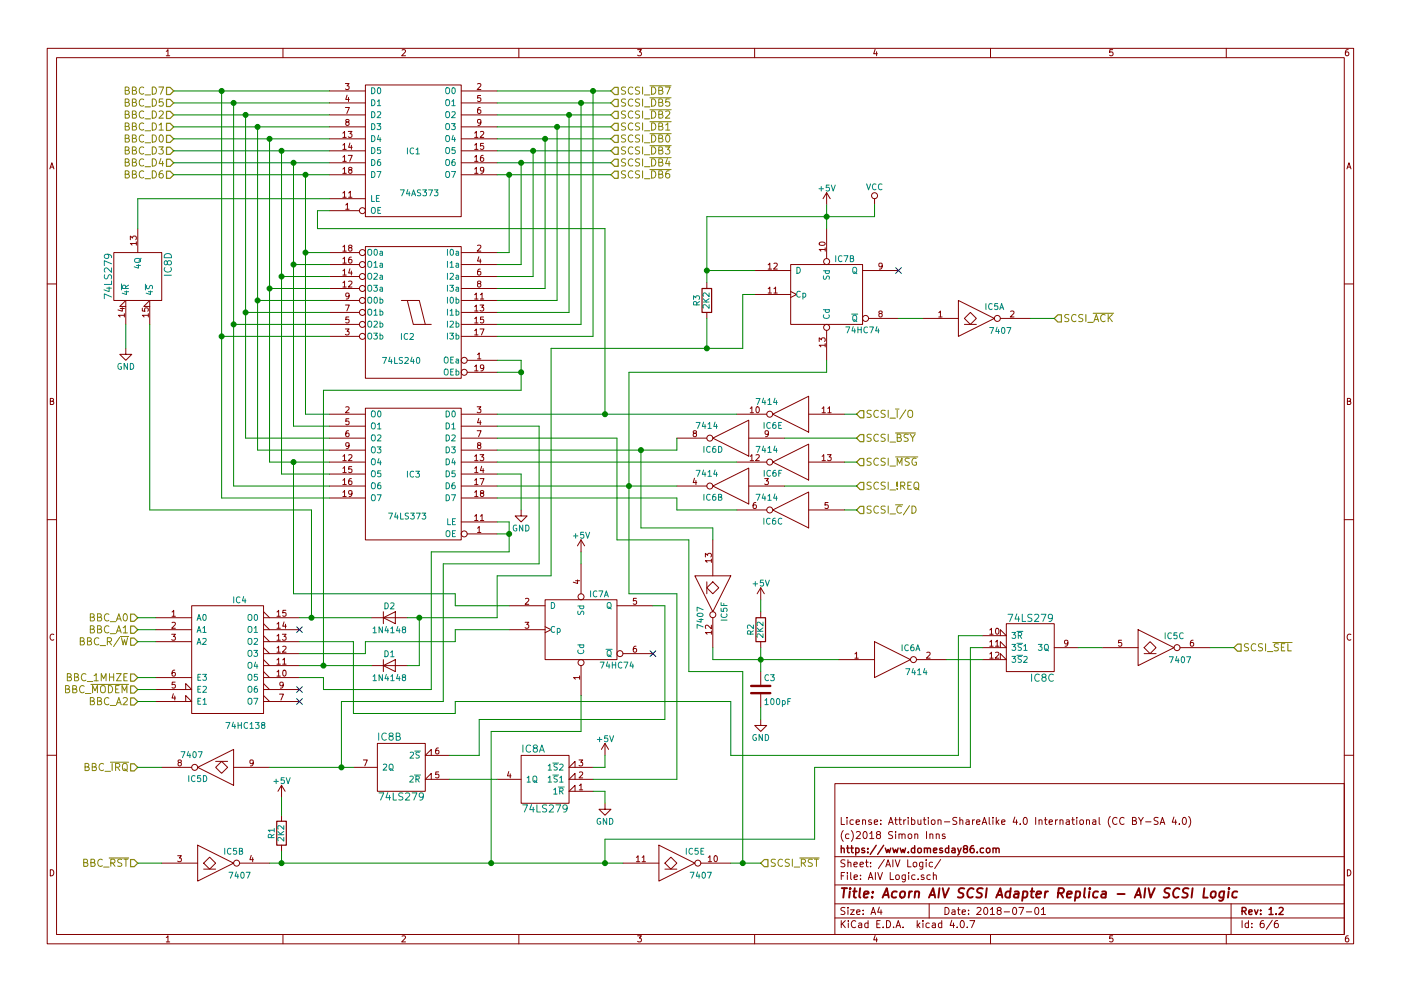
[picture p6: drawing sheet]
EESchema Schematic File Version 2
LIBS:power
LIBS:device
LIBS:switches
LIBS:relays
LIBS:motors
LIBS:transistors
LIBS:conn
LIBS:linear
LIBS:regul
LIBS:74xx
LIBS:cmos4000
LIBS:adc-dac
LIBS:memory
LIBS:xilinx
LIBS:microcontrollers
LIBS:dsp
LIBS:microchip
LIBS:analog_switches
LIBS:motorola
LIBS:texas
LIBS:intel
LIBS:audio
LIBS:interface
LIBS:digital-audio
LIBS:philips
LIBS:display
LIBS:cypress
LIBS:siliconi
LIBS:opto
LIBS:atmel
LIBS:contrib
LIBS:valves
LIBS:74xgxx
LIBS:ac-dc
LIBS:actel
LIBS:allegro
LIBS:Altera
LIBS:analog_devices
LIBS:battery_management
LIBS:bbd
LIBS:bosch
LIBS:brooktre
LIBS:cmos_ieee
LIBS:dc-dc
LIBS:diode
LIBS:elec-unifil
LIBS:ESD_Protection
LIBS:ftdi
LIBS:gennum
LIBS:graphic
LIBS:graphic_symbols
LIBS:hc11
LIBS:infineon
LIBS:intersil
LIBS:ir
LIBS:Lattice
LIBS:leds
LIBS:LEM
LIBS:logic_programmable
LIBS:logo
LIBS:maxim
LIBS:mechanical
LIBS:microchip_dspic33dsc
LIBS:microchip_pic10mcu
LIBS:microchip_pic12mcu
LIBS:microchip_pic16mcu
LIBS:microchip_pic18mcu
LIBS:microchip_pic24mcu
LIBS:microchip_pic32mcu
LIBS:modules
LIBS:motor_drivers
LIBS:msp430
LIBS:nordicsemi
LIBS:nxp
LIBS:nxp_armmcu
LIBS:onsemi
LIBS:Oscillators
LIBS:Power_Management
LIBS:powerint
LIBS:pspice
LIBS:references
LIBS:rfcom
LIBS:RFSolutions
LIBS:sensors
LIBS:silabs
LIBS:stm8
LIBS:stm32
LIBS:supertex
LIBS:transf
LIBS:triac_thyristor
LIBS:ttl_ieee
LIBS:video
LIBS:wiznet
LIBS:Worldsemi
LIBS:Xicor
LIBS:zetex
LIBS:Zilog
LIBS:AIV SCSI Library
LIBS:Acorn AIV SCSI Adapter-cache
EELAYER 25 0
EELAYER END
$Descr A4 11693 8268
encoding utf-8
Sheet 6 6
Title "Acorn AIV SCSI Adapter Replica - AIV SCSI Logic"
Date "2018-07-01"
Rev "1.2"
Comp "https://www.domesday86.com"
Comment1 "(c)2018 Simon Inns"
Comment2 "License: Attribution-ShareAlike 4.0 International (CC BY-SA 4.0)"
Comment3 ""
Comment4 ""
$EndDescr
$Comp
L 74LS373 IC1
U 1 1
P 3450 1250
F 0 "IC1" H 3450 1250 50  0000 C CNN
F 1 "74AS373" H 3500 900 50  0000 C CNN
F 2 "Housings_DIP:DIP-20_W7.62mm" H 3450 1250 50  0001 C CNN
F 3 "" H 3450 1250 50  0001 C CNN
	1    3450 1250
	1    0    0    -1  
$EndComp
$Comp
L 74LS240 IC2
U 1 1
P 3450 2600
F 0 "IC2" H 3500 2400 50  0000 C CNN
F 1 "74LS240" H 3550 2200 50  0000 C CNN
F 2 "Housings_DIP:DIP-20_W7.62mm" H 3450 2600 50  0001 C CNN
F 3 "" H 3450 2600 50  0001 C CNN
	1    3450 2600
	-1   0    0    -1  
$EndComp
$Comp
L 74LS373 IC3
U 1 1
P 3450 3950
F 0 "IC3" H 3450 3950 50  0000 C CNN
F 1 "74LS373" H 3500 3600 50  0000 C CNN
F 2 "Housings_DIP:DIP-20_W7.62mm" H 3450 3950 50  0001 C CNN
F 3 "" H 3450 3950 50  0001 C CNN
	1    3450 3950
	-1   0    0    -1  
$EndComp
$Comp
L 74LS138 IC4
U 1 1
P 1900 5500
F 0 "IC4" H 2000 6000 50  0000 C CNN
F 1 "74HC138" H 2050 4951 50  0000 C CNN
F 2 "Housings_DIP:DIP-16_W7.62mm" H 1900 5500 50  0001 C CNN
F 3 "" H 1900 5500 50  0001 C CNN
	1    1900 5500
	1    0    0    -1  
$EndComp
$Comp
L 74LS279 IC?
U 4 1
P 1150 2300
AR Path="/5AE4D25C" Ref="IC?"  Part="4" 
AR Path="/5AE4C835/5AE4D25C" Ref="IC8"  Part="4" 
F 0 "IC8" H 1250 2050 60  0000 C CNN
F 1 "74LS279" H 1150 2550 60  0000 C CNN
F 2 "Housings_DIP:DIP-16_W7.62mm" H 1350 2150 60  0001 C CNN
F 3 "" H 1350 2150 60  0001 C CNN
	4    1150 2300
	0    -1   -1   0   
$EndComp
$Comp
L 74LS279 IC?
U 3 1
P 8600 5400
AR Path="/5AE4D263" Ref="IC?"  Part="3" 
AR Path="/5AE4C835/5AE4D263" Ref="IC8"  Part="3" 
F 0 "IC8" H 8700 5150 60  0000 C CNN
F 1 "74LS279" H 8600 5650 60  0000 C CNN
F 2 "Housings_DIP:DIP-16_W7.62mm" H 8800 5250 60  0001 C CNN
F 3 "" H 8800 5250 60  0001 C CNN
	3    8600 5400
	1    0    0    -1  
$EndComp
$Comp
L 74LS279 IC?
U 2 1
P 3350 6400
AR Path="/5AE4D26A" Ref="IC?"  Part="2" 
AR Path="/5AE4C835/5AE4D26A" Ref="IC8"  Part="2" 
F 0 "IC8" H 3450 6150 60  0000 C CNN
F 1 "74LS279" H 3350 6650 60  0000 C CNN
F 2 "Housings_DIP:DIP-16_W7.62mm" H 3550 6250 60  0001 C CNN
F 3 "" H 3550 6250 60  0001 C CNN
	2    3350 6400
	-1   0    0    1   
$EndComp
$Comp
L 74LS279 IC?
U 1 1
P 4550 6500
AR Path="/5AE4D271" Ref="IC?"  Part="1" 
AR Path="/5AE4C835/5AE4D271" Ref="IC8"  Part="1" 
F 0 "IC8" H 4650 6250 60  0000 C CNN
F 1 "74LS279" H 4550 6750 60  0000 C CNN
F 2 "Housings_DIP:DIP-16_W7.62mm" H 4750 6350 60  0001 C CNN
F 3 "" H 4750 6350 60  0001 C CNN
	1    4550 6500
	-1   0    0    1   
$EndComp
$Comp
L 74LS07 IC5
U 6 1
P 5950 4950
F 0 "IC5" H 6100 5050 50  0000 C CNN
F 1 "7407" H 6150 4850 50  0000 C CNN
F 2 "Housings_DIP:DIP-14_W7.62mm" H 5950 4950 50  0001 C CNN
F 3 "" H 5950 4950 50  0001 C CNN
	6    5950 4950
	0    1    1    0   
$EndComp
$Comp
L 74LS07 IC5
U 5 1
P 5650 7200
F 0 "IC5" H 5800 7300 50  0000 C CNN
F 1 "7407" H 5850 7100 50  0000 C CNN
F 2 "Housings_DIP:DIP-14_W7.62mm" H 5650 7200 50  0001 C CNN
F 3 "" H 5650 7200 50  0001 C CNN
	5    5650 7200
	1    0    0    -1  
$EndComp
$Comp
L 74LS07 IC5
U 4 1
P 1800 6400
F 0 "IC5" H 1950 6500 50  0000 C CNN
F 1 "7407" H 2000 6300 50  0000 C CNN
F 2 "Housings_DIP:DIP-14_W7.62mm" H 1800 6400 50  0001 C CNN
F 3 "" H 1800 6400 50  0001 C CNN
	4    1800 6400
	-1   0    0    1   
$EndComp
$Comp
L 74LS07 IC5
U 3 1
P 9650 5400
F 0 "IC5" H 9800 5500 50  0000 C CNN
F 1 "7407" H 9850 5300 50  0000 C CNN
F 2 "Housings_DIP:DIP-14_W7.62mm" H 9650 5400 50  0001 C CNN
F 3 "" H 9650 5400 50  0001 C CNN
	3    9650 5400
	1    0    0    -1  
$EndComp
$Comp
L 74LS07 IC5
U 2 1
P 1800 7200
F 0 "IC5" H 1950 7300 50  0000 C CNN
F 1 "7407" H 2000 7100 50  0000 C CNN
F 2 "Housings_DIP:DIP-14_W7.62mm" H 1800 7200 50  0001 C CNN
F 3 "" H 1800 7200 50  0001 C CNN
	2    1800 7200
	1    0    0    -1  
$EndComp
$Comp
L 74LS07 IC5
U 1 1
P 8150 2650
F 0 "IC5" H 8300 2750 50  0000 C CNN
F 1 "7407" H 8350 2550 50  0000 C CNN
F 2 "Housings_DIP:DIP-14_W7.62mm" H 8150 2650 50  0001 C CNN
F 3 "" H 8150 2650 50  0001 C CNN
	1    8150 2650
	1    0    0    -1  
$EndComp
$Comp
L 74HC74 IC7
U 1 1
P 4850 5250
F 0 "IC7" H 5000 5550 50  0000 C CNN
F 1 "74HC74" H 5150 4955 50  0000 C CNN
F 2 "Housings_DIP:DIP-14_W7.62mm" H 4850 5250 50  0001 C CNN
F 3 "" H 4850 5250 50  0001 C CNN
	1    4850 5250
	1    0    0    -1  
$EndComp
$Comp
L 74HC74 IC7
U 2 1
P 6900 2450
F 0 "IC7" H 7050 2750 50  0000 C CNN
F 1 "74HC74" H 7200 2155 50  0000 C CNN
F 2 "Housings_DIP:DIP-14_W7.62mm" H 6900 2450 50  0001 C CNN
F 3 "" H 6900 2450 50  0001 C CNN
	2    6900 2450
	1    0    0    -1  
$EndComp
$Comp
L C C3
U 1 1
P 6350 5750
F 0 "C3" H 6375 5850 50  0000 L CNN
F 1 "100pF" H 6375 5650 50  0000 L CNN
F 2 "Capacitors_THT:C_Disc_D5.0mm_W2.5mm_P5.00mm" H 6388 5600 50  0001 C CNN
F 3 "" H 6350 5750 50  0001 C CNN
	1    6350 5750
	1    0    0    -1  
$EndComp
$Comp
L R R1
U 1 1
P 2350 6950
F 0 "R1" V 2430 6950 50  0000 C CNN
F 1 "2K2" V 2350 6950 50  0000 C CNN
F 2 "Resistors_THT:R_Axial_DIN0207_L6.3mm_D2.5mm_P10.16mm_Horizontal" V 2280 6950 50  0001 C CNN
F 3 "" H 2350 6950 50  0001 C CNN
	1    2350 6950
	-1   0    0    1   
$EndComp
$Comp
L R R2
U 1 1
P 6350 5250
F 0 "R2" V 6430 5250 50  0000 C CNN
F 1 "2K2" V 6350 5250 50  0000 C CNN
F 2 "Resistors_THT:R_Axial_DIN0207_L6.3mm_D2.5mm_P10.16mm_Horizontal" V 6280 5250 50  0001 C CNN
F 3 "" H 6350 5250 50  0001 C CNN
	1    6350 5250
	-1   0    0    1   
$EndComp
$Comp
L R R3
U 1 1
P 5900 2500
F 0 "R3" V 5980 2500 50  0000 C CNN
F 1 "2K2" V 5900 2500 50  0000 C CNN
F 2 "Resistors_THT:R_Axial_DIN0207_L6.3mm_D2.5mm_P10.16mm_Horizontal" V 5830 2500 50  0001 C CNN
F 3 "" H 5900 2500 50  0001 C CNN
	1    5900 2500
	-1   0    0    1   
$EndComp
$Comp
L 1N4148 D2
U 1 1
P 3250 5150
F 0 "D2" H 3250 5250 50  0000 C CNN
F 1 "1N4148" H 3250 5050 50  0000 C CNN
F 2 "Diodes_THT:D_DO-35_SOD27_P10.16mm_Horizontal" H 3250 4975 50  0001 C CNN
F 3 "" H 3250 5150 50  0001 C CNN
	1    3250 5150
	1    0    0    -1  
$EndComp
$Comp
L 1N4148 D1
U 1 1
P 3250 5550
F 0 "D1" H 3250 5650 50  0000 C CNN
F 1 "1N4148" H 3250 5450 50  0000 C CNN
F 2 "Diodes_THT:D_DO-35_SOD27_P10.16mm_Horizontal" H 3250 5375 50  0001 C CNN
F 3 "" H 3250 5550 50  0001 C CNN
	1    3250 5550
	1    0    0    -1  
$EndComp
Text HLabel 1150 5150 0    60   Input ~ 0
BBC_A0
Text HLabel 1150 5250 0    60   Input ~ 0
BBC_A1
Text HLabel 1150 5350 0    60   Input ~ 0
BBC_R/~W
Text HLabel 1150 5650 0    60   Input ~ 0
BBC_1MHZE
Text HLabel 1150 5750 0    60   Input ~ 0
BBC_~MODEM
Text HLabel 1150 5850 0    60   Input ~ 0
BBC_A2
NoConn ~ 2500 5750
NoConn ~ 2500 5850
NoConn ~ 2500 5250
$Comp
L 74LS14 IC6
U 1 1
P 7450 5500
F 0 "IC6" H 7600 5600 50  0000 C CNN
F 1 "7414" H 7650 5400 50  0000 C CNN
F 2 "Housings_DIP:DIP-14_W7.62mm" H 7450 5500 50  0001 C CNN
F 3 "" H 7450 5500 50  0001 C CNN
	1    7450 5500
	1    0    0    -1  
$EndComp
$Comp
L 74LS14 IC6
U 2 1
P 6100 4050
F 0 "IC6" H 6250 4150 50  0000 C CNN
F 1 "7414" H 6300 3950 50  0000 C CNN
F 2 "Housings_DIP:DIP-14_W7.62mm" H 6100 4050 50  0001 C CNN
F 3 "" H 6100 4050 50  0001 C CNN
	2    6100 4050
	-1   0    0    1   
$EndComp
$Comp
L 74LS14 IC6
U 3 1
P 6600 4250
F 0 "IC6" H 6750 4350 50  0000 C CNN
F 1 "7414" H 6800 4150 50  0000 C CNN
F 2 "Housings_DIP:DIP-14_W7.62mm" H 6600 4250 50  0001 C CNN
F 3 "" H 6600 4250 50  0001 C CNN
	3    6600 4250
	-1   0    0    1   
$EndComp
$Comp
L 74LS14 IC6
U 4 1
P 6100 3650
F 0 "IC6" H 6250 3750 50  0000 C CNN
F 1 "7414" H 6300 3550 50  0000 C CNN
F 2 "Housings_DIP:DIP-14_W7.62mm" H 6100 3650 50  0001 C CNN
F 3 "" H 6100 3650 50  0001 C CNN
	4    6100 3650
	-1   0    0    1   
$EndComp
$Comp
L 74LS14 IC6
U 5 1
P 6600 3450
F 0 "IC6" H 6750 3550 50  0000 C CNN
F 1 "7414" H 6800 3350 50  0000 C CNN
F 2 "Housings_DIP:DIP-14_W7.62mm" H 6600 3450 50  0001 C CNN
F 3 "" H 6600 3450 50  0001 C CNN
	5    6600 3450
	-1   0    0    1   
$EndComp
$Comp
L 74LS14 IC6
U 6 1
P 6600 3850
F 0 "IC6" H 6750 3950 50  0000 C CNN
F 1 "7414" H 6800 3750 50  0000 C CNN
F 2 "Housings_DIP:DIP-14_W7.62mm" H 6600 3850 50  0001 C CNN
F 3 "" H 6600 3850 50  0001 C CNN
	6    6600 3850
	-1   0    0    1   
$EndComp
Text HLabel 1150 6400 0    60   Input ~ 0
BBC_~IRQ
Text HLabel 1150 7200 0    60   Input ~ 0
BBC_~RST
$Comp
L +5V #PWR015
U 1 1
P 5050 6300
F 0 "#PWR015" H 5050 6150 50  0001 C CNN
F 1 "+5V" H 5050 6440 50  0000 C CNN
F 2 "" H 5050 6300 50  0001 C CNN
F 3 "" H 5050 6300 50  0001 C CNN
	1    5050 6300
	1    0    0    -1  
$EndComp
Text HLabel 1450 750  0    60   Input ~ 0
BBC_D7
Text HLabel 1450 1450 0    60   Input ~ 0
BBC_D6
Text HLabel 1450 850  0    60   Input ~ 0
BBC_D5
Text HLabel 1450 1350 0    60   Input ~ 0
BBC_D4
Text HLabel 1450 1250 0    60   Input ~ 0
BBC_D3
Text HLabel 1450 950  0    60   Input ~ 0
BBC_D2
Text HLabel 1450 1050 0    60   Input ~ 0
BBC_D1
Text HLabel 1450 1150 0    60   Input ~ 0
BBC_D0
Text HLabel 5100 1150 2    60   Input ~ 0
SCSI_~DB0
Text HLabel 5100 1050 2    60   Input ~ 0
SCSI_~DB1
Text HLabel 5100 950  2    60   Input ~ 0
SCSI_~DB2
Text HLabel 5100 1250 2    60   Input ~ 0
SCSI_~DB3
Text HLabel 5100 1350 2    60   Input ~ 0
SCSI_~DB4
Text HLabel 5100 850  2    60   Input ~ 0
SCSI_~DB5
Text HLabel 5100 1450 2    60   Input ~ 0
SCSI_~DB6
Text HLabel 5100 750  2    60   Input ~ 0
SCSI_~DB7
$Comp
L GND #PWR016
U 1 1
P 4350 4250
F 0 "#PWR016" H 4350 4000 50  0001 C CNN
F 1 "GND" H 4350 4100 50  0000 C CNN
F 2 "" H 4350 4250 50  0001 C CNN
F 3 "" H 4350 4250 50  0001 C CNN
	1    4350 4250
	1    0    0    -1  
$EndComp
Text HLabel 7150 3450 2    60   Input ~ 0
SCSI_~I~/O
Text HLabel 7150 3650 2    60   Input ~ 0
SCSI_~BSY
Text HLabel 7150 3850 2    60   Input ~ 0
SCSI_~MSG
Text HLabel 7150 4050 2    60   Input ~ 0
SCSI_!REQ
Text HLabel 7150 4250 2    60   Input ~ 0
SCSI_~C~/D
$Comp
L GND #PWR017
U 1 1
P 5050 6700
F 0 "#PWR017" H 5050 6450 50  0001 C CNN
F 1 "GND" H 5050 6550 50  0000 C CNN
F 2 "" H 5050 6700 50  0001 C CNN
F 3 "" H 5050 6700 50  0001 C CNN
	1    5050 6700
	1    0    0    -1  
$EndComp
$Comp
L +5V #PWR018
U 1 1
P 2350 6650
F 0 "#PWR018" H 2350 6500 50  0001 C CNN
F 1 "+5V" H 2350 6790 50  0000 C CNN
F 2 "" H 2350 6650 50  0001 C CNN
F 3 "" H 2350 6650 50  0001 C CNN
	1    2350 6650
	1    0    0    -1  
$EndComp
$Comp
L +5V #PWR019
U 1 1
P 4850 4600
F 0 "#PWR019" H 4850 4450 50  0001 C CNN
F 1 "+5V" H 4850 4740 50  0000 C CNN
F 2 "" H 4850 4600 50  0001 C CNN
F 3 "" H 4850 4600 50  0001 C CNN
	1    4850 4600
	1    0    0    -1  
$EndComp
NoConn ~ 5450 5450
$Comp
L GND #PWR020
U 1 1
P 6350 6000
F 0 "#PWR020" H 6350 5750 50  0001 C CNN
F 1 "GND" H 6350 5850 50  0000 C CNN
F 2 "" H 6350 6000 50  0001 C CNN
F 3 "" H 6350 6000 50  0001 C CNN
	1    6350 6000
	1    0    0    -1  
$EndComp
$Comp
L +5V #PWR021
U 1 1
P 6350 5000
F 0 "#PWR021" H 6350 4850 50  0001 C CNN
F 1 "+5V" H 6350 5140 50  0000 C CNN
F 2 "" H 6350 5000 50  0001 C CNN
F 3 "" H 6350 5000 50  0001 C CNN
	1    6350 5000
	1    0    0    -1  
$EndComp
Text HLabel 6350 7200 2    60   Input ~ 0
SCSI_~RST
Wire Wire Line
	1150 5150 1300 5150
Wire Wire Line
	1150 5250 1300 5250
Wire Wire Line
	1150 5350 1300 5350
Wire Wire Line
	1150 5650 1300 5650
Wire Wire Line
	1150 5750 1300 5750
Wire Wire Line
	1150 5850 1300 5850
Wire Wire Line
	2500 5150 3100 5150
Wire Wire Line
	2500 5550 3100 5550
Wire Wire Line
	3400 5150 4150 5150
Wire Wire Line
	3500 5150 3500 5550
Wire Wire Line
	3500 5550 3400 5550
Wire Wire Line
	1150 7200 1350 7200
Wire Wire Line
	2250 7200 5200 7200
Wire Wire Line
	2350 7200 2350 7100
Wire Wire Line
	1350 6400 1150 6400
Wire Wire Line
	2350 6650 2350 6800
Wire Wire Line
	1150 1900 1150 1650
Wire Wire Line
	1150 1650 2750 1650
Wire Wire Line
	2600 4250 2600 5150
Connection ~ 2600 5150
Wire Wire Line
	4150 3000 4350 3000
Wire Wire Line
	4350 3000 4350 3250
Wire Wire Line
	4350 3250 2700 3250
Wire Wire Line
	2700 3250 2700 5550
Connection ~ 2700 5550
Wire Wire Line
	4150 3100 4350 3100
Connection ~ 4350 3100
Wire Wire Line
	4150 750  5100 750 
Wire Wire Line
	4150 850  5100 850 
Wire Wire Line
	4150 950  5100 950 
Wire Wire Line
	4150 1050 5100 1050
Wire Wire Line
	4150 1150 5100 1150
Wire Wire Line
	4150 1250 5100 1250
Wire Wire Line
	4150 1350 5100 1350
Wire Wire Line
	4150 1450 5100 1450
Wire Wire Line
	4150 2800 4950 2800
Wire Wire Line
	4950 2800 4950 750 
Connection ~ 4950 750 
Wire Wire Line
	4150 2700 4850 2700
Wire Wire Line
	4150 2600 4750 2600
Wire Wire Line
	4750 2600 4750 950 
Connection ~ 4750 950 
Wire Wire Line
	4150 2500 4650 2500
Wire Wire Line
	4650 2500 4650 1050
Connection ~ 4650 1050
Wire Wire Line
	4150 2400 4550 2400
Wire Wire Line
	4550 2400 4550 1150
Connection ~ 4550 1150
Wire Wire Line
	4150 2300 4450 2300
Wire Wire Line
	4450 2300 4450 1250
Connection ~ 4450 1250
Wire Wire Line
	4150 2200 4350 2200
Wire Wire Line
	4350 2200 4350 1350
Connection ~ 4350 1350
Wire Wire Line
	4150 2100 4250 2100
Wire Wire Line
	4250 2100 4250 1450
Connection ~ 4250 1450
Wire Wire Line
	4850 2700 4850 850 
Connection ~ 4850 850 
Wire Wire Line
	4150 3950 4350 3950
Wire Wire Line
	4350 3950 4350 4250
Wire Wire Line
	4150 3450 6150 3450
Wire Wire Line
	4150 4050 5650 4050
Wire Wire Line
	4150 4150 5650 4150
Wire Wire Line
	5650 4150 5650 4250
Wire Wire Line
	5650 4250 6150 4250
Wire Wire Line
	4150 3750 5650 3750
Wire Wire Line
	5650 3750 5650 3650
Wire Wire Line
	4150 3850 6150 3850
Wire Wire Line
	6550 3650 7150 3650
Wire Wire Line
	6550 4050 7150 4050
Wire Wire Line
	7050 3450 7150 3450
Wire Wire Line
	7050 4250 7150 4250
Wire Wire Line
	7050 3850 7150 3850
Wire Wire Line
	2250 6400 2950 6400
Wire Wire Line
	3750 6500 4150 6500
Wire Wire Line
	4950 6400 5050 6400
Wire Wire Line
	5050 6400 5050 6300
Wire Wire Line
	4950 6600 5050 6600
Wire Wire Line
	5050 6600 5050 6700
Wire Wire Line
	2500 5650 2700 5650
Wire Wire Line
	2700 5650 2700 5750
Wire Wire Line
	4250 4350 4150 4350
Wire Wire Line
	2600 4250 1250 4250
Wire Wire Line
	1250 4250 1250 2700
Wire Wire Line
	2700 5750 3600 5750
Wire Wire Line
	3600 5750 3600 4600
Wire Wire Line
	3600 4600 4250 4600
Wire Wire Line
	4250 4600 4250 4350
Wire Wire Line
	4150 4450 4250 4450
Connection ~ 4250 4450
Wire Wire Line
	4150 3550 4500 3550
Wire Wire Line
	4500 3550 4500 4700
Wire Wire Line
	4500 4700 3700 4700
Wire Wire Line
	3700 4700 3700 5850
Wire Wire Line
	3700 5850 2850 5850
Wire Wire Line
	2850 5850 2850 6400
Connection ~ 2850 6400
Wire Wire Line
	4850 4700 4850 4600
Wire Wire Line
	4850 5800 4850 6100
Wire Wire Line
	4850 6100 4100 6100
Wire Wire Line
	4100 6100 4100 7200
Connection ~ 2350 7200
Wire Wire Line
	2500 5450 3050 5450
Wire Wire Line
	3050 5450 3050 5350
Wire Wire Line
	3050 5350 3800 5350
Wire Wire Line
	3800 5350 3800 5250
Wire Wire Line
	3800 5250 4250 5250
Wire Wire Line
	2450 4950 3800 4950
Wire Wire Line
	3800 4950 3800 5050
Wire Wire Line
	3800 5050 4250 5050
Wire Wire Line
	3750 6300 4000 6300
Wire Wire Line
	4000 6300 4000 6000
Wire Wire Line
	4000 6000 5550 6000
Wire Wire Line
	5550 6000 5550 5050
Wire Wire Line
	5550 5050 5450 5050
Wire Wire Line
	5250 4950 5650 4950
Wire Wire Line
	5650 4950 5650 6500
Wire Wire Line
	5650 6500 4950 6500
Wire Wire Line
	2750 1750 2650 1750
Wire Wire Line
	2650 1750 2650 1900
Wire Wire Line
	2650 1900 5050 1900
Wire Wire Line
	5050 1900 5050 3450
Connection ~ 5050 3450
Wire Wire Line
	5250 3100 5250 4950
Connection ~ 5250 4050
Wire Wire Line
	5950 4400 5350 4400
Wire Wire Line
	5350 4400 5350 3750
Connection ~ 5350 3750
Wire Wire Line
	5950 5500 7000 5500
Wire Wire Line
	6350 5400 6350 5600
Connection ~ 6350 5500
Wire Wire Line
	6350 6000 6350 5900
Wire Wire Line
	6350 5100 6350 5000
Wire Wire Line
	6100 7200 6350 7200
Connection ~ 4100 7200
Wire Wire Line
	6200 7200 6200 5600
Wire Wire Line
	6200 5600 5750 5600
Wire Wire Line
	5750 5600 5750 4500
Wire Wire Line
	5750 4500 5150 4500
Wire Wire Line
	5150 4500 5150 3650
Wire Wire Line
	5150 3650 4150 3650
Connection ~ 6200 7200
Wire Wire Line
	5950 5400 5950 5500
Wire Wire Line
	5950 4400 5950 4500
Wire Wire Line
	7900 5500 8200 5500
Wire Wire Line
	8200 5400 8100 5400
Wire Wire Line
	8100 5400 8100 6400
Wire Wire Line
	8100 6400 6800 6400
Wire Wire Line
	6800 6400 6800 7000
Wire Wire Line
	6800 7000 5050 7000
Wire Wire Line
	5050 7000 5050 7200
Connection ~ 5050 7200
Wire Wire Line
	9000 5400 9200 5400
Text HLabel 10300 5400 2    60   Input ~ 0
SCSI_~SEL
Wire Wire Line
	10100 5400 10300 5400
Wire Wire Line
	2500 5350 2950 5350
Wire Wire Line
	2950 5350 2950 5950
Wire Wire Line
	2950 5950 3800 5950
Wire Wire Line
	3800 5950 3800 5850
Wire Wire Line
	3800 5850 6100 5850
Wire Wire Line
	6100 5850 6100 6300
Wire Wire Line
	6100 6300 8000 6300
Wire Wire Line
	8000 6300 8000 5300
Wire Wire Line
	8000 5300 8200 5300
Wire Wire Line
	6900 3000 6900 3100
Wire Wire Line
	6900 3100 5250 3100
Wire Wire Line
	4150 5150 4150 4800
Wire Wire Line
	4150 4800 4600 4800
Wire Wire Line
	4600 4800 4600 2900
Wire Wire Line
	4600 2900 6200 2900
Wire Wire Line
	6200 2900 6200 2450
Wire Wire Line
	6200 2450 6300 2450
Connection ~ 3500 5150
Wire Wire Line
	6300 2250 5900 2250
Wire Wire Line
	5900 1800 5900 2350
Wire Wire Line
	5900 2650 5900 2900
Connection ~ 5900 2900
$Comp
L +5V #PWR022
U 1 1
P 6900 1700
F 0 "#PWR022" H 6900 1550 50  0001 C CNN
F 1 "+5V" H 6900 1840 50  0000 C CNN
F 2 "" H 6900 1700 50  0001 C CNN
F 3 "" H 6900 1700 50  0001 C CNN
	1    6900 1700
	1    0    0    -1  
$EndComp
Wire Wire Line
	6900 1700 6900 1900
Wire Wire Line
	5900 1800 7300 1800
Connection ~ 5900 2250
Connection ~ 6900 1800
NoConn ~ 7500 2250
Wire Wire Line
	7500 2650 7700 2650
Text HLabel 8800 2650 2    60   Input ~ 0
SCSI_~ACK
Wire Wire Line
	8800 2650 8600 2650
$Comp
L GND #PWR023
U 1 1
P 1050 2900
F 0 "#PWR023" H 1050 2650 50  0001 C CNN
F 1 "GND" H 1050 2750 50  0000 C CNN
F 2 "" H 1050 2900 50  0001 C CNN
F 3 "" H 1050 2900 50  0001 C CNN
	1    1050 2900
	1    0    0    -1  
$EndComp
Wire Wire Line
	1050 2700 1050 2900
$Comp
L VCC #PWR024
U 1 1
P 7300 1700
F 0 "#PWR024" H 7300 1550 50  0001 C CNN
F 1 "VCC" H 7300 1850 50  0000 C CNN
F 2 "" H 7300 1700 50  0001 C CNN
F 3 "" H 7300 1700 50  0001 C CNN
	1    7300 1700
	1    0    0    -1  
$EndComp
Wire Wire Line
	7300 1800 7300 1700
Wire Wire Line
	1450 750  2750 750 
Wire Wire Line
	1450 850  2750 850 
Wire Wire Line
	1450 950  2750 950 
Wire Wire Line
	1450 1050 2750 1050
Wire Wire Line
	1450 1150 2750 1150
Wire Wire Line
	1450 1250 2750 1250
Wire Wire Line
	1450 1350 2750 1350
Wire Wire Line
	1450 1450 2750 1450
Wire Wire Line
	2750 2100 2550 2100
Wire Wire Line
	2550 1450 2550 3450
Connection ~ 2550 1450
Wire Wire Line
	2750 2200 2450 2200
Wire Wire Line
	2450 1350 2450 3550
Connection ~ 2450 1350
Wire Wire Line
	2750 2300 2350 2300
Wire Wire Line
	2350 1250 2350 3950
Connection ~ 2350 1250
Wire Wire Line
	2750 2400 2250 2400
Wire Wire Line
	2250 1150 2250 3850
Connection ~ 2250 1150
Wire Wire Line
	2750 2500 2150 2500
Wire Wire Line
	2150 1050 2150 3750
Connection ~ 2150 1050
Wire Wire Line
	2750 2600 2050 2600
Wire Wire Line
	2050 950  2050 3650
Connection ~ 2050 950 
Wire Wire Line
	2750 2700 1950 2700
Wire Wire Line
	1950 850  1950 4050
Connection ~ 1950 850 
Wire Wire Line
	2750 2800 1850 2800
Wire Wire Line
	1850 750  1850 4150
Connection ~ 1850 750 
Wire Wire Line
	1850 4150 2750 4150
Connection ~ 1850 2800
Wire Wire Line
	2150 3750 2750 3750
Connection ~ 2150 2500
Wire Wire Line
	2050 3650 2750 3650
Connection ~ 2050 2600
Wire Wire Line
	2350 3950 2750 3950
Connection ~ 2350 2300
Wire Wire Line
	2450 3550 2750 3550
Connection ~ 2450 2200
Wire Wire Line
	1950 4050 2750 4050
Connection ~ 1950 2700
Wire Wire Line
	2550 3450 2750 3450
Connection ~ 2550 2100
Wire Wire Line
	2250 3850 2750 3850
Connection ~ 2250 2400
Wire Wire Line
	2450 4950 2450 3850
Connection ~ 2450 3850
$EndSCHEMATC
